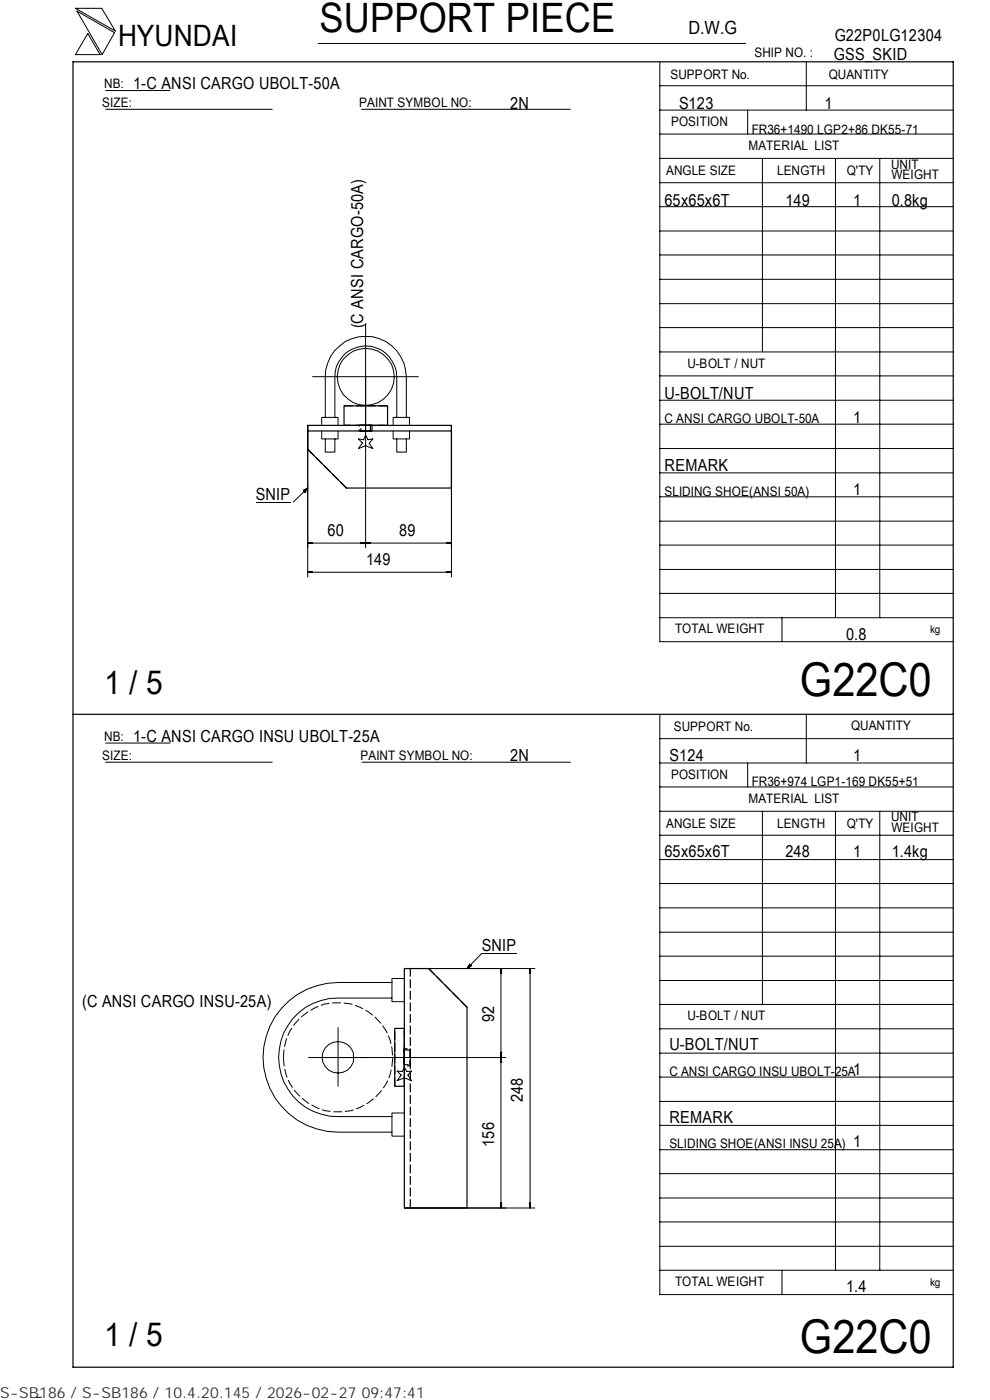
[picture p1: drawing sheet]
<svg xmlns="http://www.w3.org/2000/svg" width="210mm" height="297mm" viewBox="0 0 210 297" stroke-linecap="round" stroke-linejoin="round" font-family="sans-serif">
<g fill="none" stroke="#000" stroke-width=".21">
<path d="M16 1.8h5.6l2.9 4.8zM16.3 2.4l8 4.5-2.6 4.7zM18.6 7.1l2.6 4.5h-5.2zM22.4 19.2h13.7M67.5 9.2h90.6M139.9 18.2h62.3M139.9 13.2v122.9h62.3M171 13.1v10.3M22.4 23.2h35.3M76.7 23.2h44.3M139.9 38.8h62.3M139.9 33.6h62.3"/>
<path d="M139.9 28.4h62.3M139.9 23.4h62.3M158.6 23.4v5M161.7 33.6v41M177.2 33.7v97.4M186.6 33.7v97.4M139.9 59.3h62.3M139.9 54.1h62.3M139.9 49h62.3M139.9 43.8h62.3M66.3 79.9h22.4M77.5 68.7v47.5"/>
<path d="M139.9 79.7h62.3M139.9 74.7h62.3M139.9 69.5h62.3M139.9 64.4h62.3M65.3 90.2v32.2M68.2 91.4v1.7h3.5v-1.7M68.2 90.2v-1.6h3.5v1.6M69 88.6v-8.7a8.6 8.6 0 0 1 8.6-8.5 8.6 8.6 0 0 1 8.6 8.5v8.7M69 93.1v2.8h2v-2.8M71 88.6v-8.7a6.6 6.6 0 0 1 6.6-6.5 6.6 6.6 0 0 1 6.5 6.5v8.7M76 93.1l1.1 .2 .4-1 .6 1 1-.2-.8 1 .8 1.1-1.6-.6-1.5 .6 .9-1.2zM83.4 91.4v1.7h3.5v-1.7"/>
<path d="M83.4 90.2v-1.6h3.5v1.6M84.1 93.1v2.8h2.1v-2.8M95.7 90.2v32.2M139.9 95.2h62.3M139.9 90h62.3M139.9 84.9h62.3M54.3 106.5h7.3M64.3 104l1-.5-.6 1zM65.3 103.5l-3.1 3M65.3 115.2l1-.1v.2zM65.9 115.1v.2M76.5 115.1l2.1 .2v-.2l-2.1 .2z"/>
<path d="M76.9 115.1v.2M78.3 115.1v.2M94.7 115.1l1 .1-1 .1zM95.1 115.1v.2M95.7 115.2h-30.4M139.9 100.3h62.3M139.9 115.6h62.3M139.9 110.6h62.3M139.9 105.4h62.3M65.3 121.4l1-.2v.3zM65.3 121.4h30.4M65.9 121.3v.1"/>
<path d="M94.7 121.2l1 .2-1 .1zM95.1 121.3v.1M139.9 131.1h62.3M139.9 125.9h62.3M139.9 120.8h62.3M165.9 131.1v5M22.4 157.6h13.7M139.9 151.7v122.9h62.3M139.9 156.7h62.3M171 151.5v10.4M22.4 161.7h35.3M76.8 161.7h44.2"/>
<path d="M139.9 177.2h62.3M139.9 172.1h62.3M139.9 167h62.3M139.9 161.9h62.3M158.6 161.9v5.1M161.7 172.1v41M177.2 172.2v97.3M186.6 172.2v97.3M139.9 182.4h62.3M139.9 197.8h62.3M139.9 192.6h62.3M139.9 187.4h62.3"/>
<path d="M71.7 218v12.5M83.1 208.4h-11.4a15.9 15.9 0 0 0-15.9 15.9 15.9 15.9 0 0 0 15.9 15.9h11.4M83.1 211.7h-11.4a12.6 12.6 0 0 0-12.6 12.6 12.6 12.6 0 0 0 12.6 12.6h11.4M85.8 205.5h27.6M85.8 207.6h-2.7v4.9h2.7M99.6 204.5l.4 .4-1 .6zM102.2 202.3l-3.2 3.2M102.2 202.3h7.4M106.2 206.2h.1M106.2 205.5v50.8M106.2 205.5l.2 1h-.2zM112.3 206.2h.2"/>
<path d="M112.4 205.5l.1 1h-.2zM112.4 205.5v50.8M139.9 218.3h62.3M139.9 213.1h62.3M139.9 208h62.3M139.9 202.9h62.3M65.4 224.4h41.9M84.2 227.2l1.1 .1 .5-.9 .5 .9 1-.1-.8 .9 .8 1.2-1.5-.6-1.6 .6 .9-1.2zM85.8 236.1h-2.7v4.9h2.7M106.2 223.3h.2l-.2 1.1zM106.2 223.6h.1M106.2 225h.1"/>
<path d="M106.2 224.4l.2 1h-.2zM139.9 238.7h62.3M139.9 233.7h62.3M139.9 228.5h62.3M139.9 223.4h62.3M85.8 256.3h27.6M106.2 255.3h.2l-.2 1zM106.2 255.6h.1M112.3 255.3h.2l-.1 1zM112.3 255.6h.2M139.9 259.2h62.3M139.9 254.2h62.3"/>
<path d="M139.9 249h62.3M139.9 243.9h62.3M139.9 269.5h62.3M139.9 264.4h62.3M165.9 269.5v5.1M8.8 296.4l-1 .1"/>
<circle cx="77.6" cy="79.9" r="6.1"/>
<circle cx="71.7" cy="224.3" r="3.3"/>
</g>
<path d="M15.5 13.1h186.7v277h-186.7zM65.3 91.4h30.4v-1.2h-30.4v5.1l8.2 8.2h22.2v-12.1M73 90.2v-4.1h9.2v4.1M15.5 151.5h186.7M85.8 205.5h5.1l8.1 8.2v42.6h-13.2zM85.8 218.2h-2.1v12.3h2.1" fill="none" stroke="#000" stroke-width=".25"/>
<path d="M76.5 90.2h2.1M78.6 91.4h-2.1" fill="none" stroke="#000" stroke-width=".25" stroke-dasharray="1.1 .3" stroke-linecap="butt"/>
<g fill="none" stroke="#000" stroke-width=".25" stroke-dasharray="1.9 .6" stroke-linecap="butt">
<path d="M65.3 95.3l8.2 8.2M73 86.1h9.2M73 90.2h9.2h-9.2M78.1 90.2h.5v1.2h-2.1v-1.2h1.6M78.8 90.2l.1 1.2h-2.7v-1.2h2.6M85.8 218.2v12.3M99 213.7l-8.1-8.2M83.7 230.5v-12.3M85.8 222.9v-.2h1.2v3.2h-1.2v-3M85.8 230.5v-12.3M85.8 226.1v-3.6M85.8 226.1v-3.6h1.2v3.6h-1.2"/>
<path d="M87 222.5v3.6M87 256.3v-50.8"/>
</g>
<path d="M76.2 90.2h2.7M78.9 91.4h-2.7" fill="none" stroke="#000" stroke-width=".25" stroke-dasharray="1.5 .5" stroke-linecap="butt"/>
<path d="M85.8 225.9v-3.2M87 222.7v3.2" fill="none" stroke="#000" stroke-width=".25" stroke-dasharray="1.7 .5" stroke-linecap="butt"/>
<path d="M64.3 103.6h1v.9h-1zM99.1 204.6h.9v.9h-.9z" fill="#000"/>
<path d="M60.1 224.4a11.6 11.6 0 0 0 15.1 11 11.6 11.6 0 0 0 6.1-17.7 11.6 11.6 0 0 0-18.7-.5 11.1 11.1 0 0 0-2.5 7.2" fill="none" stroke="#000" stroke-width=".21" stroke-dasharray="1.9 .6" stroke-linecap="butt"/>
<g font-size="9.9">
<text x="169.7" y="147.6">G22C0</text>
<text x="169.7" y="286.9">G22C0</text>
</g>
<text font-size="8.6" x="67.7" y="6.9">SUPPORT PIECE</text>
<g font-size="7">
<text x="22.1" y="147.2">1 / 5</text>
<text x="22.1" y="285.6">1 / 5</text>
</g>
<text font-size="6.3" x="25.1" y="9.8">HYUNDAI</text>
<text font-size="3.9" x="146" y="7.3">D.W.G</text>
<g font-size="3.5">
<text x="177" y="8.7">G22P0LG12304</text>
<text x="176.9" y="12.8">GSS_SKID</text>
<text x="28.3" y="19">1-C ANSI CARGO UBOLT-50A</text>
<text x="108.2" y="23.1">2N</text>
<text x="144" y="23.1">S123</text>
<text x="174.8" y="23.1">1</text>
<text x="141" y="43.6">65x65x6T</text>
<text x="166.6" y="43.6">149</text>
<text x="180.9" y="43.6">1</text>
<text x="189.1" y="43.6">0.8kg</text>
<text x="77" y="69.7" transform="rotate(-90 77 69.7)">(C ANSI CARGO-50A)</text>
<text x="141" y="84.6">U-BOLT/NUT</text>
<text x="180.9" y="89.7">1</text>
<text x="141" y="99.9">REMARK</text>
<text x="54.3" y="106.1">SNIP</text>
<text x="180.9" y="105.1">1</text>
<text x="69.4" y="113.7">60</text>
<text x="84.7" y="113.7">89</text>
<text x="77.6" y="119.9">149</text>
<text x="179.5" y="135.8">0.8</text>
<text x="28.3" y="157.3">1-C ANSI CARGO INSU UBOLT-25A</text>
<text x="108.2" y="161.4">2N</text>
<text x="142" y="161.4">S124</text>
<text x="180.9" y="161.4">1</text>
<text x="141" y="181.9">65x65x6T</text>
<text x="166.6" y="181.9">248</text>
<text x="180.9" y="181.9">1</text>
<text x="189.1" y="181.9">1.4kg</text>
<text x="102.2" y="201.8">SNIP</text>
<text x="17.4" y="213.7">(C ANSI CARGO INSU-25A)</text>
<text x="104.8" y="216.9" transform="rotate(-90 104.8 216.9)">92</text>
<text x="142" y="222.8">U-BOLT/NUT</text>
<text x="110.9" y="233.8" transform="rotate(-90 110.9 233.8)">248</text>
<text x="180.9" y="228">1</text>
<text x="142" y="238.3">REMARK</text>
<text x="104.8" y="243.2" transform="rotate(-90 104.8 243.2)">156</text>
<text x="180.9" y="243.3">1</text>
<text x="179.5" y="274.1">1.4</text>
</g>
<text font-size="3.2" fill="#323232" x="0" y="296.6">S-SB186 / S-SB186 / 10.4.20.145 / 2026-02-27 09:47:41</text>
<g font-size="2.8">
<text x="142.2" y="16.8">SUPPORT No.</text>
<text x="160" y="12.2">SHIP NO. :</text>
<text x="175.8" y="16.7">QUANTITY</text>
<text x="21.7" y="22.8">SIZE:</text>
<text x="22.1" y="18.7">NB:</text>
<text x="76.2" y="22.8">PAINT SYMBOL NO:</text>
<text x="142.3" y="26.8">POSITION</text>
<text x="159.4" y="28.4">FR36+1490 LGP2+86 DK55-71</text>
<text x="158.8" y="31.7">MATERIAL LIST</text>
<text x="189" y="35.8">UNIT</text>
<text x="141.3" y="37.2">ANGLE SIZE</text>
<text x="164.8" y="37.1">LENGTH</text>
<text x="179.6" y="37.1">Q'TY</text>
<text x="189.1" y="38">WEIGHT</text>
<text x="145.8" y="78">U-BOLT / NUT</text>
<text x="141" y="89.8">C ANSI CARGO UBOLT-50A</text>
<text x="141" y="105.2">SLIDING SHOE(ANSI 50A)</text>
<text x="143.2" y="134.4">TOTAL WEIGHT</text>
<text x="142.9" y="155">SUPPORT No.</text>
<text x="180.5" y="154.9">QUANTITY</text>
<text x="21.7" y="161.3">SIZE:</text>
<text x="22.1" y="157.1">NB:</text>
<text x="76.5" y="161.2">PAINT SYMBOL NO:</text>
<text x="142.3" y="165.3">POSITION</text>
<text x="159.4" y="166.7">FR36+974 LGP1-169 DK55+51</text>
<text x="158.8" y="170.3">MATERIAL LIST</text>
<text x="141.3" y="175.7">ANGLE SIZE</text>
<text x="164.8" y="175.6">LENGTH</text>
<text x="179.6" y="175.6">Q'TY</text>
<text x="189" y="174.2">UNIT</text>
<text x="189.1" y="176.5">WEIGHT</text>
<text x="145.8" y="216.5">U-BOLT / NUT</text>
<text x="142" y="228.2">C ANSI CARGO INSU UBOLT-25A</text>
<text x="142" y="243.5">SLIDING SHOE(ANSI INSU 25A)</text>
<text x="143.2" y="272.9">TOTAL WEIGHT</text>
</g>
<g font-size="2.3">
<text x="197.3" y="134.3">kg</text>
<text x="197.3" y="272.8">kg</text>
</g>
</svg>
